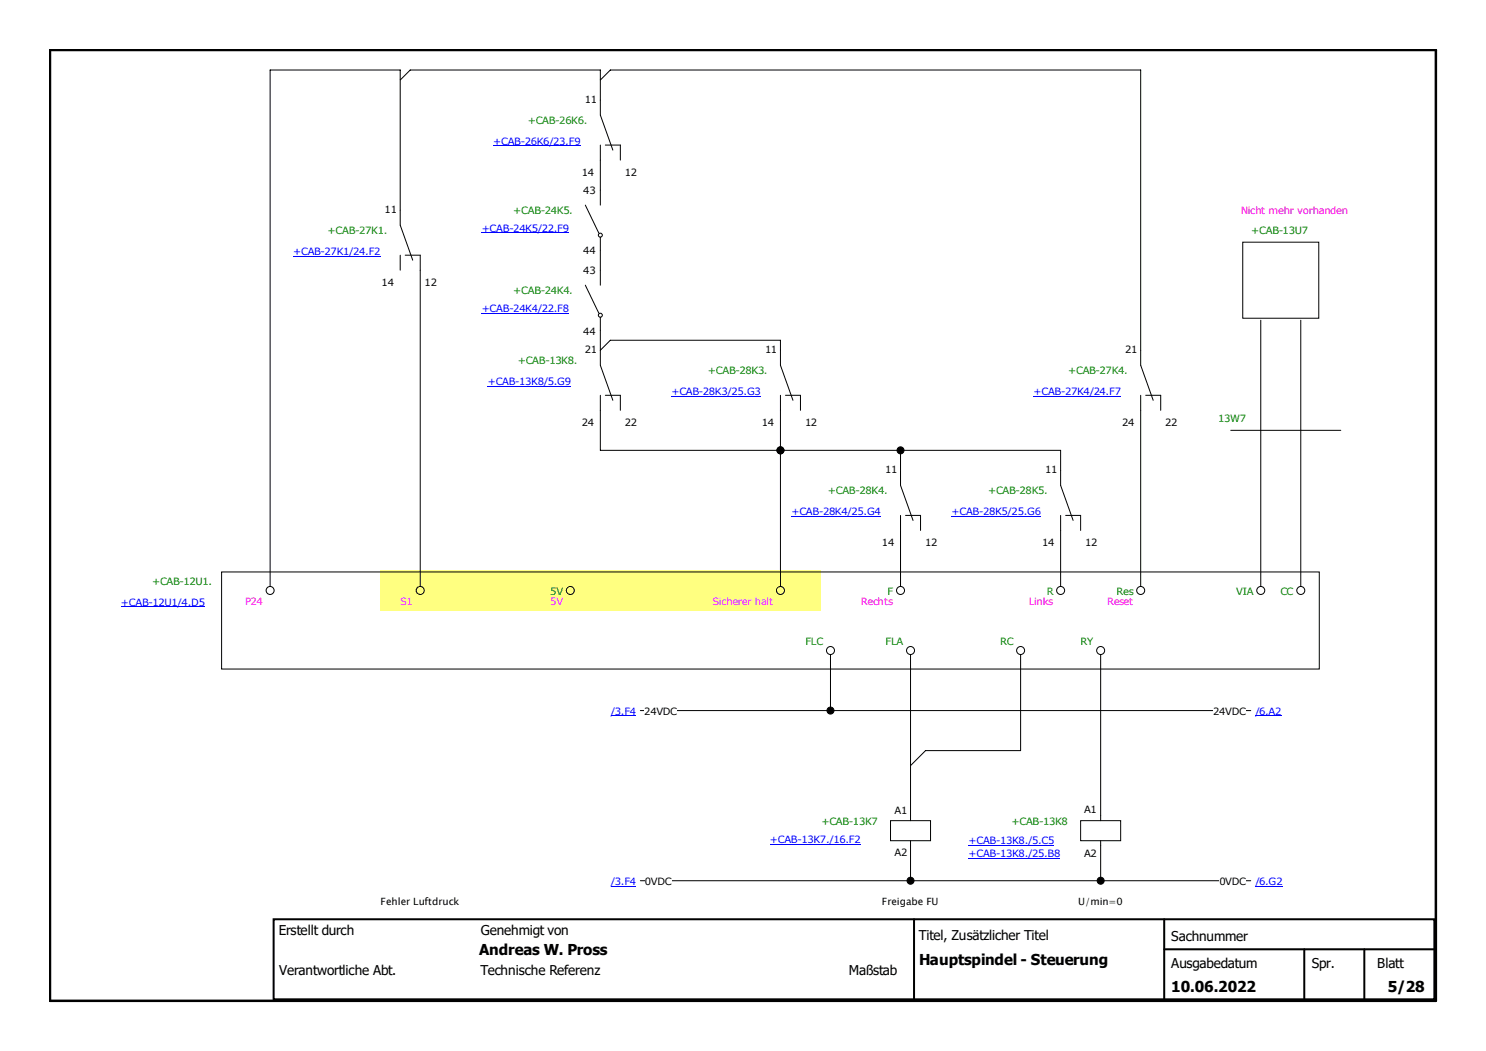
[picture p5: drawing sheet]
<svg xmlns="http://www.w3.org/2000/svg" width="297mm" height="210mm" viewBox="0 0 297 210" stroke-linecap="round" stroke-linejoin="round" font-family="sans-serif">
<path d="M76 114h88v8h-88z" fill="#ffff80"/>
<g fill="none" stroke="#000" stroke-width=".2">
<path d="M80 16l2-2h38v9l2.5 7M120 16l2-2h106v59l2.5 7M120 29v12M121 29h3v3M80 51v3M81 51h3v66.2M82.5 52l-2.5-7v-31h-26v103.2M117 41l2.7 5.6M117 57l2.7 5.6M120 47.4v9.6M248.4 48.4h15.2v15.2h-15.2zM120 63.4v9.6l2.5 7"/>
<path d="M120 79v11h92v7l2.5 7M120 70l2-2h34v5l2.5 7M121 79h3v3M156 79v38.2M157 79h3v3M228 79v38.2M229 79h3v3M252 64v53.2M260 64v53.2M180 90v7l2.5 7M246 86h22M44.3 114.3h219.4v19.4h-219.4z"/>
<path d="M180 103v14.2M181 103h3v3M212 103v14.2M213 103h3v3M128 142h122"/>
<circle cx="120" cy="47" r=".4"/>
<circle cx="120" cy="63" r=".4"/>
<circle cx="54" cy="118" r=".8"/>
<circle cx="84" cy="118" r=".8"/>
<circle cx="114" cy="118" r=".8"/>
<circle cx="156" cy="118" r=".8"/>
<circle cx="180" cy="118" r=".8"/>
<circle cx="212" cy="118" r=".8"/>
<circle cx="228" cy="118" r=".8"/>
<circle cx="252" cy="118" r=".8"/>
<circle cx="260" cy="118" r=".8"/>
<circle cx="166" cy="130" r=".8"/>
<circle cx="182" cy="130" r=".8"/>
<circle cx="204" cy="130" r=".8"/>
<circle cx="220" cy="130" r=".8"/>
</g>
<g fill="#000" stroke="#000" stroke-width=".2">
<circle cx="156" cy="90" r=".7"/>
<circle cx="180" cy="90" r=".7"/>
</g>
<g fill="#fff">
<path d="M128.8 140.8h6.5v2.4h-6.5z"/>
<path d="M242.5 140.8h6.5v2.4h-6.5z"/>
</g>
<path d="M166 130.8v11.2M182 130.8v33.2M204 130.8v19.2h-19l-3 3M128 176h122M178 164h8v4h-8zM182 168v1M216 164h8v4h-8zM220 163v1M220 168v1" fill="none" stroke="#000" stroke-width=".2"/>
<circle cx="166" cy="142" r=".7" fill="#000" stroke="#000" stroke-width=".2"/>
<g fill="#fff">
<path d="M128.9 174.8h5.3v2.4h-5.3z"/>
<path d="M243.7 174.8h5.3v2.4h-5.3z"/>
</g>
<path d="M220 130.8v32.2M182 169v7M220 169v7" fill="none" stroke="#000" stroke-width=".2"/>
<g fill="#000" stroke="#000" stroke-width=".2">
<circle cx="182" cy="176" r=".7"/>
<circle cx="220" cy="176" r=".7"/>
</g>
<path d="M24.2 119h16.7v2.4h-16.7z" fill="#fff"/>
<path d="M24.2 121.3h16.7" fill="none" stroke="#00f" stroke-width=".2"/>
<path d="M58.6 48.9h17.4v2.4h-17.4z" fill="#fff"/>
<path d="M58.6 51.2h17.4" fill="none" stroke="#00f" stroke-width=".2"/>
<path d="M98.6 26.9h17.4v2.4h-17.4z" fill="#fff"/>
<path d="M98.6 29.1h17.4" fill="none" stroke="#00f" stroke-width=".2"/>
<path d="M96.3 44.3h17.4v2.4h-17.4z" fill="#fff"/>
<path d="M96.3 46.5h17.4" fill="none" stroke="#00f" stroke-width=".2"/>
<path d="M96.3 60.3h17.4v2.4h-17.4z" fill="#fff"/>
<path d="M96.3 62.5h17.4" fill="none" stroke="#00f" stroke-width=".2"/>
<path d="M134.2 76.9h17.8v2.4h-17.8z" fill="#fff"/>
<path d="M134.2 79.1h17.8" fill="none" stroke="#00f" stroke-width=".2"/>
<path d="M97.5 74.9h16.6v2.4h-16.6z" fill="#fff"/>
<path d="M97.5 77.2h16.6" fill="none" stroke="#00f" stroke-width=".2"/>
<path d="M158.2 100.9h17.8v2.4h-17.8z" fill="#fff"/>
<path d="M158.2 103.1h17.8" fill="none" stroke="#00f" stroke-width=".2"/>
<path d="M190.2 100.9h17.8v2.4h-17.8z" fill="#fff"/>
<path d="M190.2 103.1h17.8" fill="none" stroke="#00f" stroke-width=".2"/>
<path d="M206.6 76.9h17.4v2.4h-17.4z" fill="#fff"/>
<path d="M206.6 79.1h17.4" fill="none" stroke="#00f" stroke-width=".2"/>
<path d="M153.9 166.4h18.1v2.4h-18.1z" fill="#fff"/>
<path d="M153.9 168.7h18.1" fill="none" stroke="#00f" stroke-width=".2"/>
<path d="M193.6 166.7h17.1v2.4h-17.1z" fill="#fff"/>
<path d="M193.6 169h17.1" fill="none" stroke="#00f" stroke-width=".2"/>
<path d="M193.6 169.2h18.3v2.4h-18.3z" fill="#fff"/>
<path d="M193.6 171.5h18.3" fill="none" stroke="#00f" stroke-width=".2"/>
<path d="M122.1 140.8h5v2.4h-5z" fill="#fff"/>
<path d="M122.1 143.1h5" fill="none" stroke="#00f" stroke-width=".2"/>
<path d="M250.9 140.8h5.2v2.4h-5.2z" fill="#fff"/>
<path d="M250.9 143.1h5.2" fill="none" stroke="#00f" stroke-width=".2"/>
<path d="M122.1 174.8h5v2.4h-5z" fill="#fff"/>
<path d="M122.1 177.1h5" fill="none" stroke="#00f" stroke-width=".2"/>
<path d="M250.9 174.8h5.4v2.4h-5.4z" fill="#fff"/>
<path d="M250.9 177.1h5.4" fill="none" stroke="#00f" stroke-width=".2"/>
<path d="M10 10h277v190h-277z" fill="none" stroke="#000" stroke-width=".5"/>
<path d="M54.7 183.7h232v16h-232zM182.7 183.7v16M232.7 183.7v16M232.7 189.7h54M260.7 189.7v10M272.7 189.7v10" fill="none" stroke="#000" stroke-width=".4"/>
<g font-size="3">
<text x="95.8" y="190.8">Andreas W. Pross</text>
<text x="183.7" y="192.9">Hauptspindel - Steuerung</text>
<text x="234.1" y="198.2">10.06.2022</text>
<text x="277.4" y="198.2">5/28</text>
</g>
<g font-size="2.7">
<text x="55.7" y="186.8">Erstellt durch</text>
<text x="96.1" y="186.9">Genehmigt von</text>
<text x="183.7" y="187.8">Titel, Zusätzlicher Titel</text>
<text x="234.1" y="188">Sachnummer</text>
<text x="55.8" y="194.8">Verantwortliche Abt.</text>
<text x="96" y="194.9">Technische Referenz</text>
<text x="169.7" y="194.9">Maßstab</text>
<text x="234.1" y="193.4">Ausgabedatum</text>
<text x="262.2" y="193.4">Spr.</text>
<text x="275.3" y="193.4">Blatt</text>
</g>
<g font-size="2">
<text x="116.9" y="20.5">11</text>
<text x="116.3" y="35.1">14</text>
<text x="124.9" y="35.1">12</text>
<text x="116.6" y="38.8">43</text>
<text x="76.9" y="42.5">11</text>
<text x="116.6" y="50.8">44</text>
<text x="76.3" y="57.1">14</text>
<text x="84.9" y="57.1">12</text>
<text x="116.6" y="54.8">43</text>
<text x="116.6" y="66.8">44</text>
<text x="116.9" y="70.5">21</text>
<text x="152.9" y="70.5">11</text>
<text x="224.9" y="70.5">21</text>
<text x="116.3" y="85.1">24</text>
<text x="124.9" y="85.1">22</text>
<text x="152.3" y="85.1">14</text>
<text x="160.9" y="85.1">12</text>
<text x="224.3" y="85.1">24</text>
<text x="232.9" y="85.1">22</text>
<text x="176.9" y="94.5">11</text>
<text x="208.9" y="94.5">11</text>
<text x="176.3" y="109.1">14</text>
<text x="184.9" y="109.1">12</text>
<text x="208.3" y="109.1">14</text>
<text x="216.9" y="109.1">12</text>
<text x="128.8" y="142.8">24VDC</text>
<text x="242.5" y="142.8">24VDC</text>
<text x="178.8" y="162.6">A1</text>
<text x="216.7" y="162.5">A1</text>
<text x="178.8" y="171">A2</text>
<text x="216.7" y="171.2">A2</text>
<text x="128.9" y="176.8">0VDC</text>
<text x="243.7" y="176.8">0VDC</text>
<text x="76.1" y="180.9">Fehler Luftdruck</text>
<text x="176.3" y="180.9">Freigabe FU</text>
<text x="215.5" y="180.9">U/min=0</text>
</g>
<g font-size="2" fill="#00f">
<text x="98.6" y="28.9">+CAB-26K6/23.F9</text>
<text x="96.3" y="46.3">+CAB-24K5/22.F9</text>
<text x="58.6" y="50.9">+CAB-27K1/24.F2</text>
<text x="96.3" y="62.3">+CAB-24K4/22.F8</text>
<text x="97.5" y="76.9">+CAB-13K8/5.G9</text>
<text x="134.2" y="78.9">+CAB-28K3/25.G3</text>
<text x="206.6" y="78.9">+CAB-27K4/24.F7</text>
<text x="158.2" y="102.9">+CAB-28K4/25.G4</text>
<text x="190.2" y="102.9">+CAB-28K5/25.G6</text>
<text x="24.2" y="121">+CAB-12U1/4.D5</text>
<text x="122.1" y="142.8">/3.F4</text>
<text x="250.9" y="142.8">/6.A2</text>
<text x="153.9" y="168.4">+CAB-13K7./16.F2</text>
<text x="193.6" y="168.7">+CAB-13K8./5.C5</text>
<text x="193.6" y="171.2">+CAB-13K8./25.B8</text>
<text x="122.1" y="176.8">/3.F4</text>
<text x="250.9" y="176.8">/6.G2</text>
</g>
<g font-size="2" fill="#008000">
<text x="105.5" y="24.8">+CAB-26K6.</text>
<text x="65.5" y="46.8">+CAB-27K1.</text>
<text x="102.6" y="42.8">+CAB-24K5.</text>
<text x="250.1" y="46.8">+CAB-13U7</text>
<text x="102.6" y="58.8">+CAB-24K4.</text>
<text x="103.5" y="72.8">+CAB-13K8.</text>
<text x="141.5" y="74.8">+CAB-28K3.</text>
<text x="213.5" y="74.8">+CAB-27K4.</text>
<text x="243.5" y="84.4">13W7</text>
<text x="165.5" y="98.8">+CAB-28K4.</text>
<text x="197.5" y="98.8">+CAB-28K5.</text>
<text x="30.4" y="116.8">+CAB-12U1.</text>
<text x="110" y="118.8">5V</text>
<text x="177.4" y="118.8">F</text>
<text x="209.2" y="118.8">R</text>
<text x="223.2" y="118.8">Res</text>
<text x="247.1" y="118.8">VIA</text>
<text x="255.9" y="118.8">CC</text>
<text x="161" y="128.8">FLC</text>
<text x="177" y="128.8">FLA</text>
<text x="199.9" y="128.8">RC</text>
<text x="216" y="128.8">RY</text>
<text x="164.2" y="164.8">+CAB-13K7</text>
<text x="202.2" y="164.8">+CAB-13K8</text>
</g>
<g font-size="2" fill="#f0f">
<text x="248" y="42.8">Nicht mehr vorhanden</text>
<text x="49" y="120.8">P24</text>
<text x="80" y="120.8">S1</text>
<text x="110" y="120.8">5V</text>
<text x="142.4" y="120.8">Sicherer halt</text>
<text x="172.1" y="120.8">Rechts</text>
<text x="205.6" y="120.8">Links</text>
<text x="221.3" y="120.8">Reset</text>
</g>
</svg>
